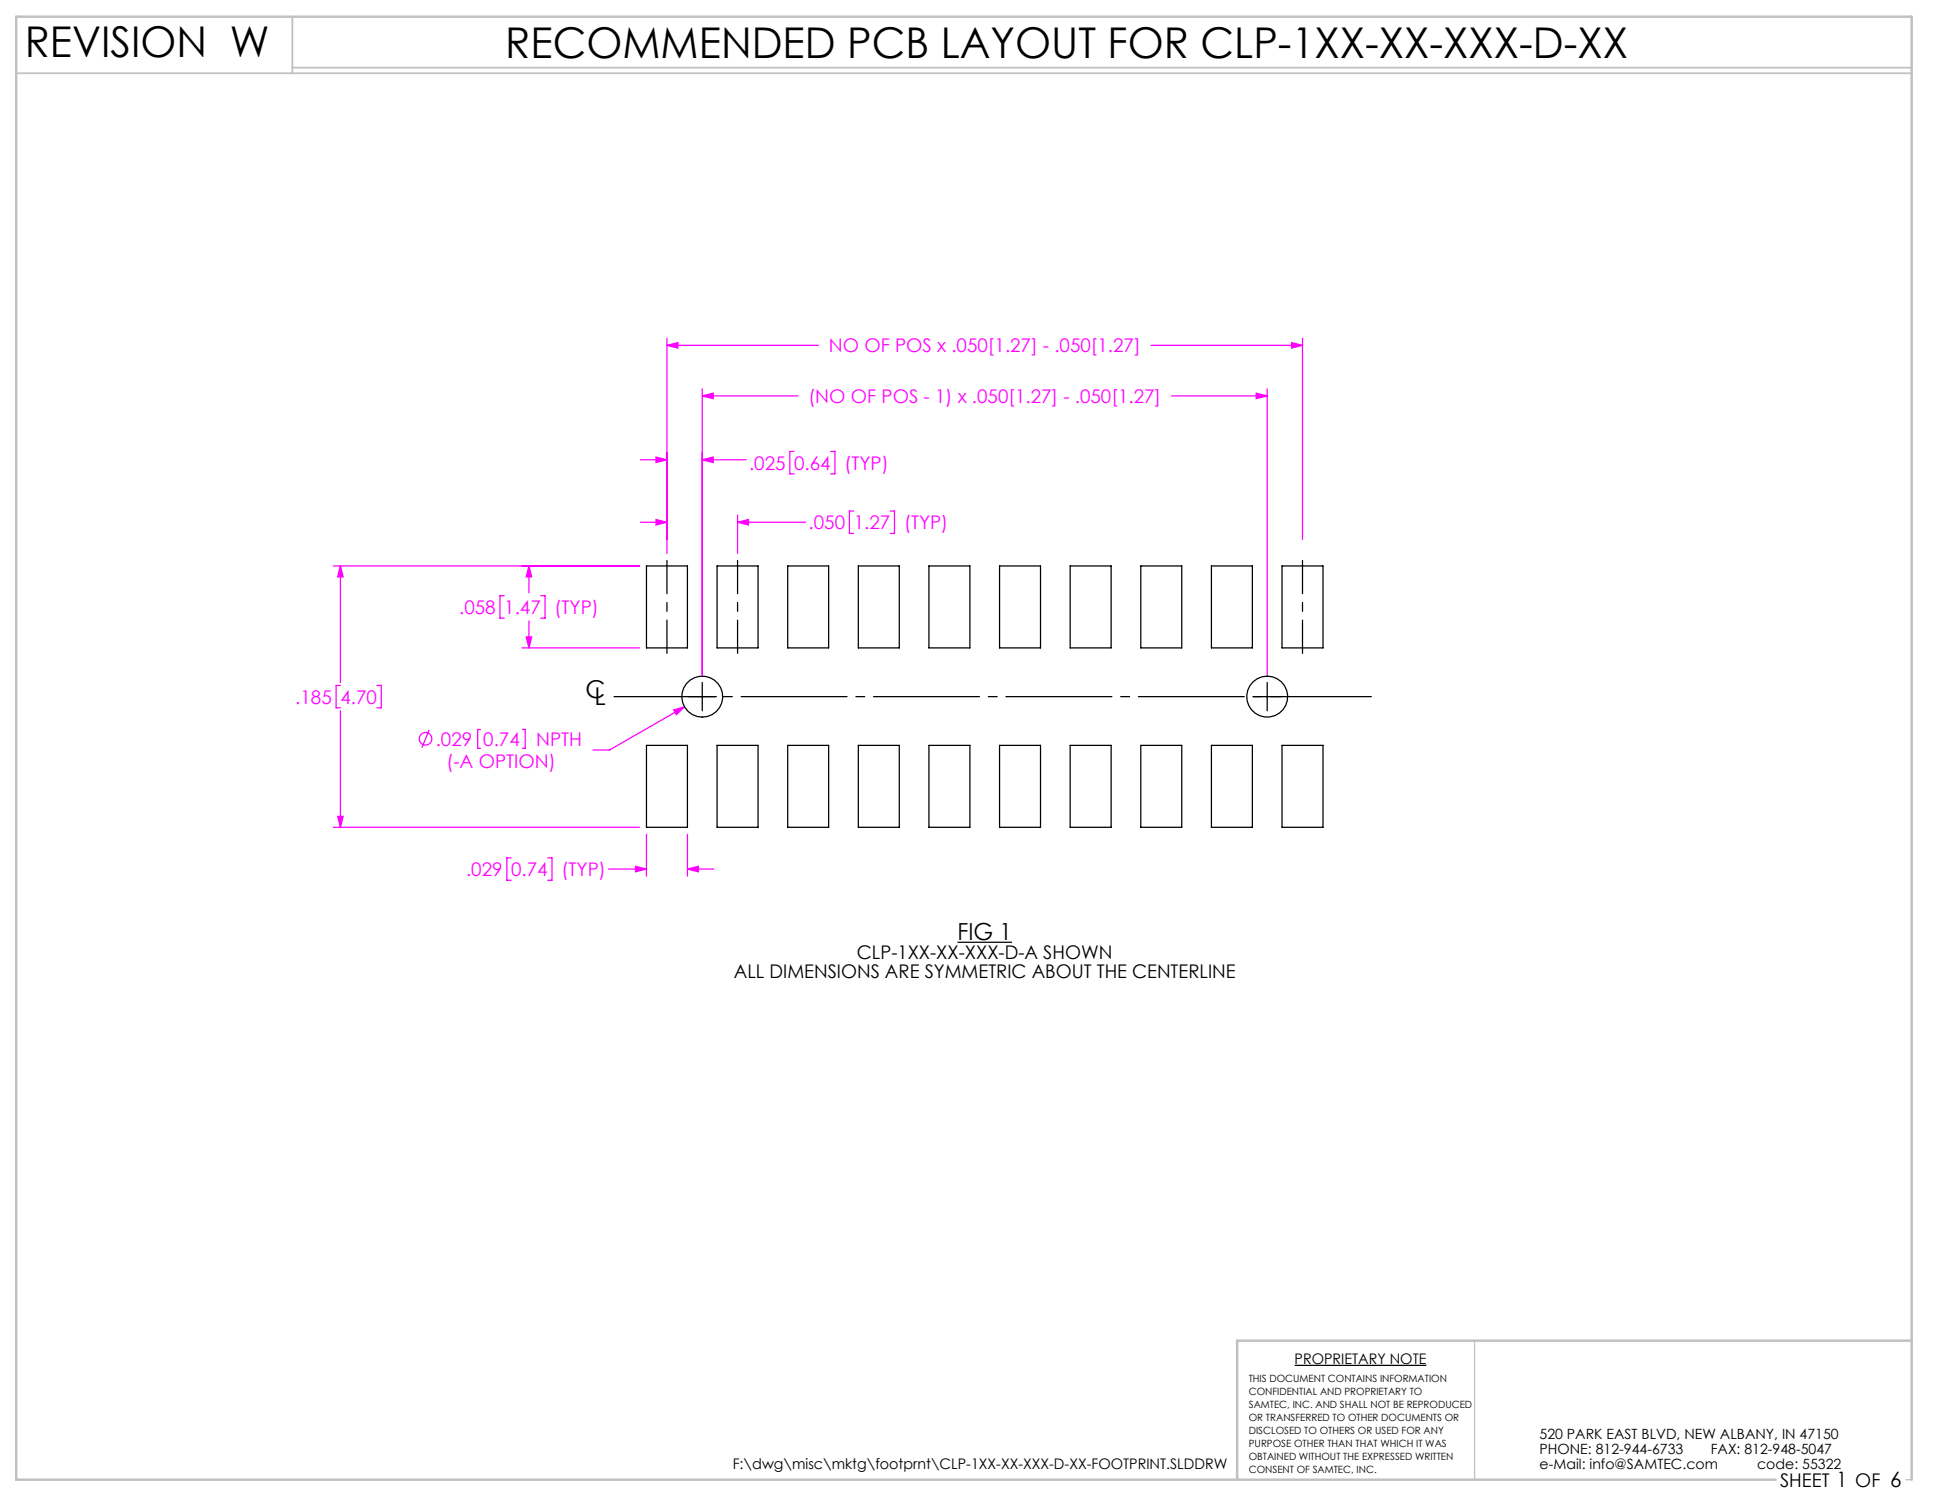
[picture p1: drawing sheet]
<svg xmlns="http://www.w3.org/2000/svg" width="279mm" height="216mm" viewBox="0 0 279 216" stroke-linecap="round" stroke-linejoin="round" font-family="sans-serif">
<path d="M212.2 192.8v20M274.2 212.8h.8" fill="none" stroke="#c0c0c0" stroke-width=".18"/>
<path d="M2.3 10.5h272.7M42.1 2.4v8.1M42.1 9.7h232.9" fill="none" stroke="#c0c0c0" stroke-width=".25"/>
<path d="M275 192.8h-97v20M255.5 212.8h-253.2v-210.4h272.7v210.4" fill="none" stroke="#c0c0c0" stroke-width=".35"/>
<g fill="none" stroke="#f0f" stroke-width=".18">
<path d="M96 48.7v30.9M96 49.7h21.7M96 49.7l1.5-.4v.8zM101 55.9v41.3M101 56.9h13.8M101 56.9l1.6-.3v.7zM165.6 49.7h21.8M168.6 56.9h13.7M180.7 56.6l1.6 .3-1.6 .4zM182.3 55.9v41.3M185.8 49.3l1.6 .4-1.6 .4zM187.4 48.7v28.9"/>
<path d="M92.1 66.1h3.9M92.1 75.1h3.9M94.4 65.7l1.6 .4-1.6 .4zM94.4 74.7l1.6 .4-1.6 .4zM101 66.1h6.4M101 66.1l1.6-.4v.8zM106.1 74.1v5.5M106.1 75.1h9.8M106.1 75.1l1.6-.4v.8zM114.3 64.9h-.7v3.3h.7M119.5 64.9h.6v3.3h-.6M122.8 73.5h-.6v3.2h.6"/>
<path d="M128.1 73.5h.6v3.2h-.6M48 81.4h44M49 98.6h-.6v3.2h.6M49 81.4v16.8M49 81.4l.4 1.6h-.8zM54.2 98.6h.6v3.2h-.6M72.5 85.7h-.6v3.2h.6M75.1 93.2h16.9M75.7 91.6h.8l-.4 1.6zM76.1 81.4v3.9M76.1 89.3v3.9M76.1 81.4l.4 1.6h-.8z"/>
<path d="M77.8 85.7h.6v3.2h-.6M48 119h44M48.6 117.4h.8l-.4 1.6zM49 102.2v16.8M61.7 105l-1 2.6M69.1 104.9h-.4v2.7h.4M75.2 104.9h.4v2.7h-.4M96.9 102.1l1.6-.4-1.2 1.1zM98.5 101.7l-10.8 6.2h-2.4M73.5 123.4h-.6v3.2h.6M78.8 123.4h.6v3.2h-.6M87.5 125h5.5"/>
<path d="M91.4 124.6l1.6 .4-1.6 .4zM93 120v6M98.9 120v6M98.9 125h3.8M98.9 125l1.6-.4v.8z"/>
<circle cx="61.2" cy="106.3" r=".9"/>
</g>
<path d="M101 98.2v4M182.3 98.2v4M99 100.2h4.1M180.3 100.2h4M137.7 135.5h7.9" fill="none" stroke="#000" stroke-width=".18"/>
<path d="M96 94v-13.4M106.1 94v-13.4M187.4 94v-13.4" fill="none" stroke="#000" stroke-width=".18" stroke-dasharray="15.2 1.3 1.3 1.3" stroke-dashoffset="10.5"/>
<path d="M197.3 100.2h-109" fill="none" stroke="#000" stroke-width=".18" stroke-dasharray="15.2 1.3 1.3 1.3" stroke-dashoffset=".8"/>
<path d="M96.9 102.1l.4 .7 1.2-1.1zM96 49.7l1.5-.4v.8zM185.8 49.3l1.6 .4-1.6 .4zM101 56.9l1.6-.3v.7zM180.7 56.6l1.6 .3-1.6 .4zM94.4 65.7l1.6 .4-1.6 .4zM101 66.1l1.6-.4v.8zM94.4 74.7l1.6 .4-1.6 .4zM106.1 75.1l1.6-.4v.8zM49 81.4l.4 1.6h-.8zM48.6 117.4h.8l-.4 1.6zM76.1 81.4l.4 1.6h-.8zM75.7 91.6h.8l-.4 1.6zM91.4 124.6l1.6 .4-1.6 .4zM98.9 125l1.6-.4v.8z" fill="#f0f"/>
<g fill="none" stroke="#000" stroke-width=".18">
<path d="M93 81.4h5.9v11.8h-5.9zM103.2 81.4h5.9v11.8h-5.9zM113.3 81.4h5.9v11.8h-5.9zM123.5 81.4h5.9v11.8h-5.9zM133.6 81.4h5.9v11.8h-5.9zM143.8 81.4h5.9v11.8h-5.9zM154 81.4h5.9v11.8h-5.9zM164.1 81.4h5.9v11.8h-5.9zM174.3 81.4h5.9v11.8h-5.9zM184.4 81.4h5.9v11.8h-5.9zM93 107.2h5.9v11.8h-5.9zM103.2 107.2h5.9v11.8h-5.9z"/>
<path d="M113.3 107.2h5.9v11.8h-5.9zM123.5 107.2h5.9v11.8h-5.9zM133.6 107.2h5.9v11.8h-5.9zM143.8 107.2h5.9v11.8h-5.9zM154 107.2h5.9v11.8h-5.9zM164.1 107.2h5.9v11.8h-5.9zM174.3 107.2h5.9v11.8h-5.9zM184.4 107.2h5.9v11.8h-5.9zM186.3 196.4h18.9"/>
<circle cx="101" cy="100.2" r="2.95"/>
<circle cx="182.3" cy="100.2" r="2.95"/>
</g>
<g font-size="6.1">
<text x="3.6" y="8.2">REVISION W</text>
<text x="72.7" y="8.3">RECOMMENDED PCB LAYOUT FOR CLP-1XX-XX-XXX-D-XX</text>
</g>
<g font-size="3.5">
<text x="84.2" y="100.4">C</text>
<text x="85.5" y="101.5">L</text>
</g>
<text font-size="3.4" x="137.7" y="135.2">FIG 1</text>
<g font-size="2.7" fill="#f0f">
<text x="119.2" y="50.7">NO OF POS x .050[1.27] - .050[1.27]</text>
<text x="116.3" y="58">(NO OF POS - 1) x .050[1.27] - .050[1.27]</text>
<text x="107.8" y="67.6">.025</text>
<text x="114.3" y="67.6">0.64</text>
<text x="121.5" y="67.6">(TYP)</text>
<text x="116.3" y="76.1">.050</text>
<text x="122.8" y="76.1">1.27</text>
<text x="130.1" y="76.1">(TYP)</text>
<text x="66.1" y="88.3">.058</text>
<text x="72.6" y="88.3">1.47</text>
<text x="79.8" y="88.3">(TYP)</text>
<text x="42.5" y="101.2">.185</text>
<text x="49" y="101.2">4.70</text>
<text x="62.7" y="107.3">.029</text>
<text x="69.5" y="107.3">0.74</text>
<text x="77.1" y="107.3">NPTH</text>
<text x="64.2" y="110.5">(-A OPTION)</text>
<text x="67.1" y="126">.029</text>
<text x="73.6" y="126">0.74</text>
<text x="80.8" y="126">(TYP)</text>
</g>
<g font-size="2.7">
<text x="123.3" y="138">CLP-1XX-XX-XXX-D-A SHOWN</text>
<text x="105.6" y="140.6">ALL DIMENSIONS ARE SYMMETRIC ABOUT THE CENTERLINE</text>
<text x="256.1" y="213.9">SHEET 1 OF 6</text>
</g>
<g font-size="2.1">
<text x="186.3" y="196.2">PROPRIETARY NOTE</text>
<text x="105.4" y="211.3">F:\dwg\misc\mktg\footprnt\CLP-1XX-XX-XXX-D-XX-FOOTPRINT.SLDDRW</text>
</g>
<g font-size="2">
<text x="221.5" y="207">520 PARK EAST BLVD, NEW ALBANY, IN 47150</text>
<text x="221.5" y="209.2">PHONE: 812-944-6733</text>
<text x="246.1" y="209.2">FAX: 812-948-5047</text>
<text x="221.5" y="211.3">e-Mail: info@SAMTEC.com</text>
<text x="252.8" y="211.3">code: 55322</text>
</g>
<g font-size="1.4">
<text x="179.7" y="198.8">THIS DOCUMENT CONTAINS INFORMATION</text>
<text x="179.7" y="200.6">CONFIDENTIAL AND PROPRIETARY TO</text>
<text x="179.7" y="202.5">SAMTEC, INC. AND SHALL NOT BE REPRODUCED</text>
<text x="179.7" y="204.4">OR TRANSFERRED TO OTHER DOCUMENTS OR</text>
<text x="179.7" y="206.2">DISCLOSED TO OTHERS OR USED FOR ANY</text>
<text x="179.7" y="208.1">PURPOSE OTHER THAN THAT WHICH IT WAS</text>
<text x="179.7" y="210">OBTAINED WITHOUT THE EXPRESSED WRITTEN</text>
<text x="179.7" y="211.8">CONSENT OF SAMTEC, INC.</text>
</g>
</svg>
